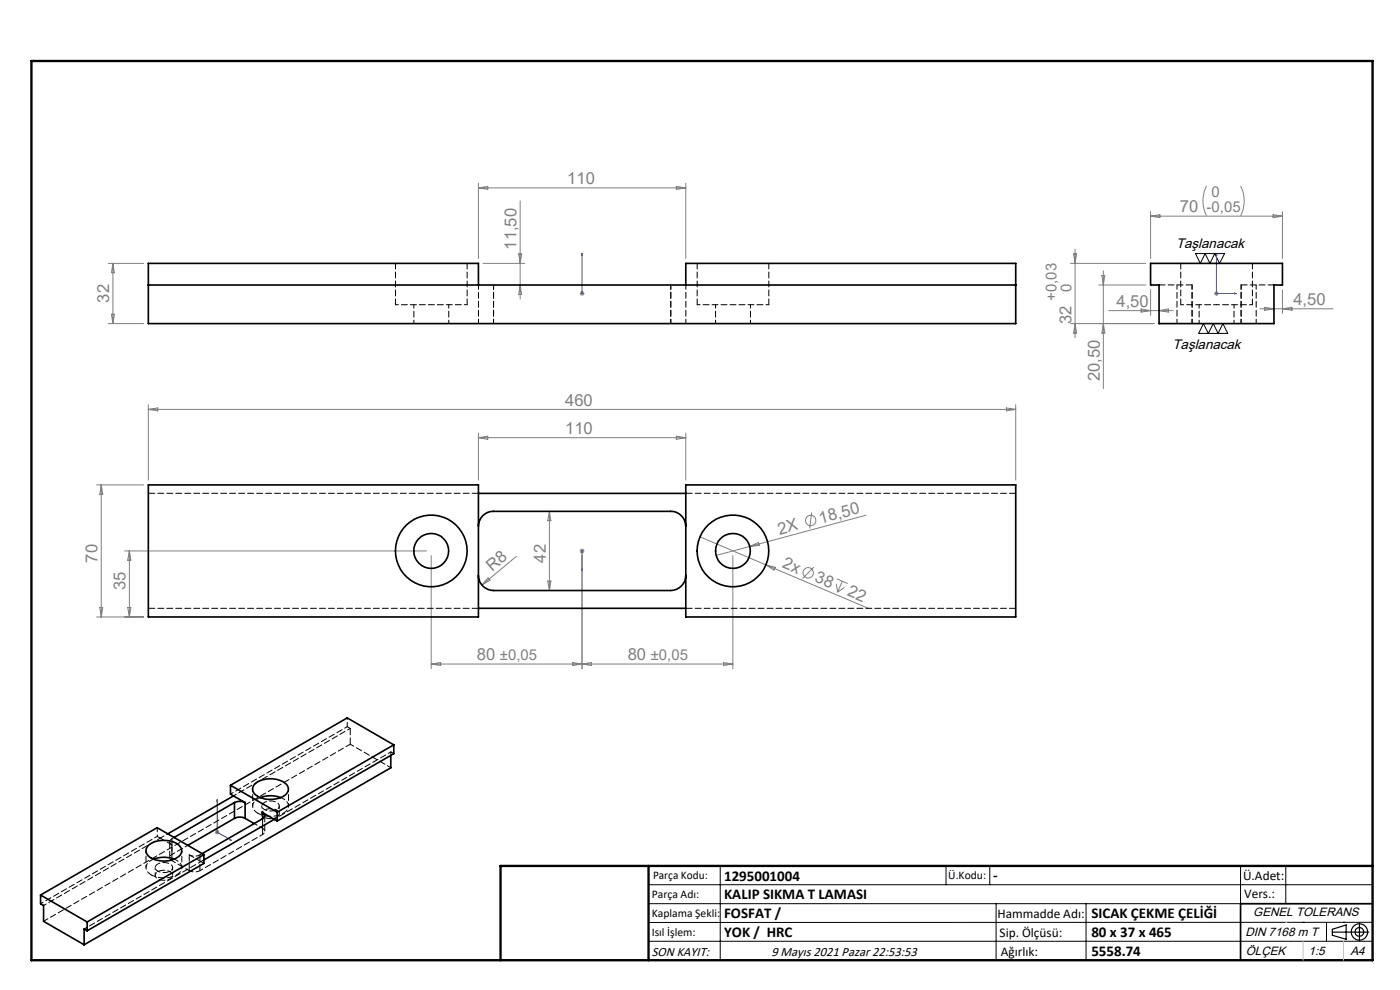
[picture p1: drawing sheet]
<svg xmlns="http://www.w3.org/2000/svg" width="297mm" height="210mm" viewBox="0 0 297 210" stroke-linecap="round" stroke-linejoin="round" font-family="sans-serif">
<g fill="none" stroke="#808080" stroke-width=".21">
<path d="M101.5 38.9v15.9M101.5 39.9h44M101.5 39.9l2-.4v.7zM143.5 39.5l2 .4-2 .3zM145.5 38.9v15.9M255.9 39.4a7.1 7.1 0 0 0 0 6.4M263.2 39.4a6.9 6.9 0 0 1 0 6.4M23 55.9h7.5M24 55.9v12.7M24 55.9l.3 1.9h-.7zM102.5 55.9h8.8M110 53.9h.7l-.4 2z"/>
<path d="M110.3 42.6v20.9M227.1 55.9h16M227.8 53.9h.6l-.3 2zM228.1 52.8v18.8M233.8 58.4h.6l-.3 2.1zM234.1 57.5v24.9M244.1 44.9v9.9M244.1 45.9h28M244.1 45.9l2-.4v.7zM270.1 45.5l2 .4-2 .3zM272.1 44.9v9.9M23 68.6h7.5"/>
<path d="M23.6 66.7h.7l-.3 1.9zM110.3 60.5l.4 2h-.7zM123 62.3h1M123.1 61.9l.7 .7M123.5 61.8v1M123.8 61.9l-.7 .7M227.1 68.6h17.8M228.1 68.6l.3 2.1h-.6zM233.1 60.5h10M234.1 68.6l.3 2.1h-.6zM235.2 65.9h13.7M242.1 65.5l2 .4-2 .3z"/>
<path d="M244.1 61.4v5.5M245.9 65.9l2-.4v.7zM257.6 62.3h1M257.7 61.9l.7 .7M258.1 61.8v1M258.4 61.9l-.7 .7M267.3 65.5h15.5M268.3 65.2l2 .3-2 .3zM272.1 61.4v5.1M272.1 65.5l2-.3v.6zM31.5 85.9v15.9M31.5 86.8h184"/>
<path d="M31.5 86.8l2-.3v.7zM101.5 91.9v9.9M101.5 92.8l2-.3v.7zM101.5 92.8h44M143.5 92.5l2 .3-2 .4zM145.5 91.9v9.9M213.5 86.5l2 .3-2 .4zM215.5 85.9v15.9M20.5 102.9h10M21.5 102.9v28M21.5 102.9l.3 2h-.6zM26.4 116.9h64.1"/>
<path d="M27.4 116.9v14M27.4 116.9l.4 1.9h-.7zM91.5 117.9v23.9M109.6 118l-7.4 6.1M116.6 108.5v16.8M116.6 108.5l.3 1.9h-.7zM123 116.9h1M123.1 116.5l.7 .7M123.5 116.3v1.1M123.5 117.9v23.9M123.8 116.5l-.7 .7M148.5 113.9l14 5.9"/>
<path d="M155.5 117.9v23.9M159.1 115.9l1.8-.8 .2 .6zM162.5 119.8l21.8 9.3M162.5 119.8l2 .5-.3 .6zM172.2 108.7l-.4 3.4M183.7 109.3l-31.8 8.5M20.5 130.9h10M21.2 128.9h.6l-.3 2zM27.1 128.9h.7l-.4 2zM103.5 122.6l.5 .5-1.8 1zM116.2 123.3h.7l-.3 2zM172.6 120.3l-2.3 2.4"/>
<path d="M177.4 123.9l.3 1.7M177.5 122.8l2.3 1M178.7 123.3l-1 2.3M179.1 124.6l-1.4 1M91.5 140.9l2-.4v.7zM121.5 140.5v.7l4-.7v.7zM153.5 140.5l2 .4-2 .3zM155.5 140.9h-64M45.6 176.5h1M45.7 176.2l.7 .7M46.1 176v1.1M46.4 176.2l-.7 .7"/>
<circle cx="172" cy="110.4" r="1.1"/>
<circle cx="171.4" cy="121.5" r="1.12"/>
</g>
<g fill="none" stroke="#000" stroke-width=".25">
<path d="M282.6 197.7h7.8M282.6 197.1l3-.9v3l-3-.8zM288.4 195.8v3.8M106.2 203.7h185"/>
<circle cx="288.4" cy="197.7" r="1.74"/>
<circle cx="288.4" cy="197.7" r=".93"/>
</g>
<g fill="none" stroke="#00f" stroke-width=".21">
<path d="M123.5 53.8v.4v-.4M123.5 53.8v8.5M258.1 53.8l.1 .4h-.2zM258.1 53.8v8.5h4.2M123.5 62.2v.2zM123.5 62.3h.1M261.9 62.2l.4 .1-.4 .1zM123.5 116.8v.2zM123.5 116.9h.1M123.5 116.9v4.2M123.5 121.1v-.4v.4M46.1 169.6v.4l-.1-.1z"/>
<path d="M46.1 169.6v6.9l3 1.8M48.8 178l.3 .3-.3-.1z"/>
</g>
<g fill="none" stroke="#000" stroke-width=".21">
<path d="M253.6 53.8h6.2l-1.1 2.1-1-2.1-1 2.1-1-2.1-1.1 2.1zM255.3 68.6l1 2.1 1.1-2.1 1 2.1 1-2.1 1.1 2.1h-6.2zM137.6 187.7h153.6M137.6 191.7h153.6M137.6 199.7h153.6M152.8 183.7v20M200.7 183.7v4M210 183.7v4M211.3 191.7v12M230.4 191.7v12M263.2 183.7v20M272.8 183.7v8"/>
<path d="M276.4 195.6h.1M281.4 195.6v4.1M285 195.6h.1M291.2 195.6l-153.6 .1"/>
</g>
<path d="M291.2 191.7h-28v12" fill="none" stroke="#000" stroke-width=".35"/>
<path d="M6.7 12.9h284.5v190.8h-284.5zM137.6 183.7v20M291.2 183.7h-185v20" fill="none" stroke="#000" stroke-width=".5"/>
<path d="M276.4 199.7v4M285 199.7v4" fill="none" stroke="#c0c0c0" stroke-width=".21"/>
<path d="M272.8 195.6h.1" fill="none" stroke="#c0c0c0" stroke-width=".25"/>
<g fill="#00f">
<path d="M123.5 62.2v.2zM123.5 53.8v.4z"/>
<path d="M123.5 120.7v.4zM123.5 116.8v.2z"/>
<path d="M48.8 178l.3 .3-.3-.1zM46.1 169.6v.4l-.1-.1z"/>
<path d="M261.9 62.2l.4 .1-.4 .1zM258.1 53.8l.1 .4h-.2z"/>
</g>
<g fill="none" stroke="#000" stroke-width=".35">
<path d="M244.1 55.9h28v4.6h-1.8v8.1h-24.4v-8.1h-1.8zM31.5 60.5h184M101.5 60.5v-4.6h-70v12.7h184v-12.7h-70v4.6M31.5 102.9h70v28h-70zM101.5 111.6a3.1 3.1 0 0 1 3.2-3.1h37.6a3.2 3.2 0 0 1 3.2 3.1M101.5 104.7h44M145.5 102.9h70v28h-70zM101.5 122.1a3.2 3.2 0 0 0 3.2 3.2h37.6a3.3 3.3 0 0 0 3.2-3.2M101.5 129h44M83.5 158v1.9l-24.7 14.3M83.5 158l-24.7 14.3M83.5 158l-9.8-5.7-24.8 14.3"/>
<path d="M31.6 179.2a5.5 5.5 0 0 1 6.5 .2 1.63 1.63 0 0 1-.8 2.7 5.3 5.3 0 0 1-6.1-.9l-.2-.5v-.6zM48.9 166.6v1.8l.6 .4M48.9 166.6l9.9 5.7M49.5 168.8l2.5 1.4M49.5 168.8l-13.9 8.1M49.7 170.2a2.7 2.7 0 0 1 2.3 0M49.7 173.6a2.4 2.4 0 0 1 2.3 0M49.7 170.2l-12.8 7.5M49.7 170.2v3.4M49.7 173.6l-9.8 5.7M52 170.2v3.4M52 173.6l1.9 1.1"/>
<path d="M53.9 166.4a5.3 5.3 0 0 1 7 .2 1.84 1.84 0 0 1-1.4 2.6 5.3 5.3 0 0 1-5.7-1l-.2-.9zM55.2 169.2a6.2 6.2 0 0 1 4.3 0M55.7 172.4a.69 .69 0 0 1 .5 .6 .69 .69 0 0 1-.5 .7M55.7 173.7l-12.8 7.4M55.7 172.4l2.5 1.4M55.7 172.4v1.3M58.2 173.8l-14.9 8.6M58.2 173.8l.6 .4M58.8 172.3v1.9M82.9 160.3v2.6l-65 37.5M8.6 189.9v1.8l.6 .4v3.3l8.7 5M8.6 189.9l9.9 5.7"/>
<path d="M18.5 195.6v1.8M18.5 197.4l-.6-.3v3.3M32.6 182.2a6.3 6.3 0 0 1 4.3 0M43.3 181.3l-24.8 14.3M43.3 181.3v1.9l-24.8 14.2M43.3 181.3l-10-5.7-24.7 14.3"/>
<circle cx="91.5" cy="116.9" r="3.7"/>
<circle cx="91.5" cy="116.9" r="7.6"/>
<circle cx="155.5" cy="116.9" r="7.6"/>
<circle cx="155.5" cy="116.9" r="3.7"/>
</g>
<path d="M101.5 68.6v-8.2M104.7 68.6v-8.2M142.3 68.6v-8.2M145.5 68.6v-8.2M249.7 68.6v-8.2M252.9 68.6v-8.2M263.3 68.6v-8.2M266.5 68.6v-8.2M54.7 172.5a5.5 5.5 0 0 0 6.1-.6 1.71 1.71 0 0 0-1.1-2.7h-.1M55.2 169.2a1.78 1.78 0 0 0-1.3 2.6l.8 .7M32.1 185.6a5.5 5.5 0 0 0 6.1-.6 1.71 1.71 0 0 0-1.1-2.7l-.1-.1M32.6 182.2a1.78 1.78 0 0 0-1.4 2.6l.9 .8" fill="none" stroke="#000" stroke-width=".21" stroke-dasharray="1.3 .6" stroke-dashoffset=".3"/>
<path d="M83.9 64.6h15.2M147.9 64.6h15.2M53.6 167.4v3.6M56.1 171.7a.85 .85 0 0 1-.5-.9 .85 .85 0 0 1 .8-.7 2.35 2.35 0 0 1 2.8 .7 1.26 1.26 0 0 1-1.4 1.2h-.8l-.9-.3M58.7 171.8a.85 .85 0 0 1 .5 1 .85 .85 0 0 1-.8 .7 2.35 2.35 0 0 1-2.8-.7 1.26 1.26 0 0 1 1.4-1.2h.8l.9 .2M61.2 171v-3.6M31 180.4v3.6M33.5 184.8a.85 .85 0 0 1-.6-1 .85 .85 0 0 1 .8-.7 2.35 2.35 0 0 1 2.9 .7 1.26 1.26 0 0 1-1.5 1.3h-.7l-.9-.3M36.1 184.9a.85 .85 0 0 1 .5 .9 .85 .85 0 0 1-.8 .7 2.35 2.35 0 0 1-2.8-.6 1.26 1.26 0 0 1 1.4-1.3h.7l1 .3M38.6 184v-3.6" fill="none" stroke="#000" stroke-width=".21" stroke-dasharray="1.3 .6" stroke-dashoffset=".7"/>
<path d="M83.9 55.8v8.8M147.9 55.8v8.8M250.5 55.8v8.8M99.1 64.6v-8.8M163.1 64.6v-8.8M252.9 60.4h-7M265.7 64.6v-8.8M270.3 60.4h-7M37 177.6l-.5 .3M42.4 181.3l.5-.3" fill="none" stroke="#000" stroke-width=".21" stroke-dasharray="1.3 .6"/>
<path d="M87.8 64.6v4M95.2 68.6v-4M151.8 64.6v4M159.2 68.6v-4M254.4 64.6v4M261.8 68.6v-4" fill="none" stroke="#000" stroke-width=".21" stroke-dasharray="1.3 .6" stroke-dashoffset=".5"/>
<path d="M250.5 64.6h7.6M258.1 64.6h7.6M73.7 154.1l-24.8 14.3M74.3 154.5l-24.7 14.3M82.9 159.5l-24.7 14.3M33.4 177.4l-24.8 14.3M34 177.8l-24.8 14.3M39.9 179.3l-3.4 2M55.7 175.7l-1.8-1M55.7 175.7v-2M42.4 184.7l13.3-7.7M42.6 182.8l-24.7 14.3" fill="none" stroke="#000" stroke-width=".21" stroke-dasharray="1.3 .6" stroke-dashoffset=".6"/>
<path d="M101.5 104.6h-70M215.5 104.6h-70M101.5 129h-70M215.5 129h-70M74.3 157.9v-3.4M36 178.6v3.3M55.7 177v-3.3M56.2 176.4v-3.4M36.5 181.3v-3.4M36.5 182.6v-3.4M40.1 184.7v-3.4M42.4 184.7v-3.4" fill="none" stroke="#000" stroke-width=".21" stroke-dasharray="1.3 .6" stroke-dashoffset="-.1"/>
<path d="M74.3 154.5l-.6-.4M82.9 159.5v.7M83.6 159.9l-.7-.4M34 177.8l-.6-.4M82.9 162.8l-8.6-4.9M36.5 182.6l3.6 2.1M40.1 181.3a2.5 2.5 0 0 0 2.3 0M40.1 184.7a2.5 2.5 0 0 0 2.3 0M43.3 182.4l-.7 .4M43.3 183.1l-.7-.3" fill="none" stroke="#000" stroke-width=".21" stroke-dasharray="1.3 .6" stroke-dashoffset=".4"/>
<path d="M74.3 157.9l-65.1 37.5M36.5 179.2l-2.5-1.4M42.6 182.8l-2.5-1.5" fill="none" stroke="#000" stroke-width=".21" stroke-dasharray="1.3 .6" stroke-dashoffset=".2"/>
<path d="M73.7 152.3v1.8M33.4 177.4v-1.9M35.6 176.8l-1.6 1" fill="none" stroke="#000" stroke-width=".21" stroke-dasharray="1.3 .6" stroke-dashoffset=".9"/>
<path d="M36.5 177.9a.69 .69 0 0 0-.5 .7 .69 .69 0 0 0 .5 .6M55.6 171v1.6M55.7 177a.69 .69 0 0 0 .5-.6 .69 .69 0 0 0-.5-.7M59.3 172.6v-1.6M32.9 184v1.7M36.5 181.3a.69 .69 0 0 0-.5 .6 .69 .69 0 0 0 .5 .7M36.6 185.7v-1.7" fill="none" stroke="#000" stroke-width=".21" stroke-dasharray="1.3 .6" stroke-dashoffset=".8"/>
<g font-size="3.5" fill="#808080">
<text x="120.3" y="39">110</text>
<text x="250.3" y="45">70 -0,05</text>
<text x="109.6" y="53" transform="rotate(-90 109.6 53)">11,50</text>
<text x="23.2" y="64.2" transform="rotate(-90 23.2 64.2)">32</text>
<text x="236.8" y="65.1">4,50</text>
<text x="274.4" y="64.7">4,50</text>
<text x="227.3" y="68.7" transform="rotate(-90 227.3 68.7)">32</text>
<text x="233.3" y="80.8" transform="rotate(-90 233.3 80.8)">20,50</text>
<text x="119.9" y="86">460</text>
<text x="119.9" y="92">110</text>
<text x="165.3" y="113.4" transform="rotate(-15 165.3 113.4)">2X</text>
<text x="174.1" y="111.1" transform="rotate(-15 174.1 111.1)">18,50</text>
<text x="20.7" y="119.3" transform="rotate(-90 20.7 119.3)">70</text>
<text x="115.8" y="119.3" transform="rotate(-90 115.8 119.3)">42</text>
<text x="26.7" y="125.1" transform="rotate(-90 26.7 125.1)">35</text>
<text x="104.4" y="121.3" transform="rotate(-40 104.4 121.3)">R8</text>
<text x="165.8" y="120.4" transform="rotate(23 165.8 120.4)">2x</text>
<text x="172.7" y="123.3" transform="rotate(23 172.7 123.3)">38</text>
<text x="179.5" y="126.2" transform="rotate(23 179.5 126.2)">22</text>
<text x="101.2" y="140">80 ±0,05</text>
<text x="133.2" y="140">80 ±0,05</text>
</g>
<g font-size="3.2" fill="#808080">
<text x="257" y="41.9">0</text>
<text x="224.1" y="63.8" transform="rotate(-90 224.1 63.8)">+0,03</text>
<text x="227.3" y="62" transform="rotate(-90 227.3 62)">0</text>
</g>
<g font-size="3.2">
<text x="153.6" y="186.8">1295001004</text>
<text x="153.6" y="190.8">KALIP SIKMA T LAMASI</text>
<text x="210.7" y="186.6">-</text>
<text x="153.6" y="194.8">FOSFAT /</text>
<text x="231.5" y="194.8">SICAK ÇEKME ÇELİĞİ</text>
<text x="153.6" y="198.8">YOK / HRC</text>
<text x="231.5" y="198.7">80 x 37 x 465</text>
<text x="231.5" y="202.8">5558.74</text>
</g>
<g font-size="2.9">
<text x="249.5" y="52.6">Taşlanacak</text>
<text x="248.7" y="74">Taşlanacak</text>
</g>
<g font-size="2.8">
<text x="263.7" y="186.7">Ü.Adet:</text>
<text x="263.9" y="190.5">Vers.:</text>
<text x="211.6" y="194.8">Hammadde Adı:</text>
<text x="138.3" y="202.8">SON KAYIT:</text>
<text x="163.6" y="202.8">9 Mayıs 2021 Pazar 22:53:53</text>
<text x="212.1" y="198.7">Sip. Ölçüsü:</text>
<text x="212.3" y="202.7">Ağırlık:</text>
</g>
<g font-size="2.6">
<text x="265.9" y="194.4">GENEL TOLERANS</text>
<text x="264.2" y="198.5">DIN 7168 m T</text>
<text x="264.3" y="202.6">ÖLÇEK</text>
<text x="277.6" y="202.6">1:5</text>
<text x="286.5" y="202.6">A4</text>
</g>
<g font-size="2.5">
<text x="138.3" y="190.5">Parça Adı:</text>
<text x="138.5" y="186.5">Parça Kodu:</text>
<text x="201.2" y="186.5">Ü.Kodu:</text>
<text x="138.3" y="194.5">Kaplama Şekli:</text>
<text x="138.3" y="198.6">Isıl İşlem:</text>
</g>
</svg>
